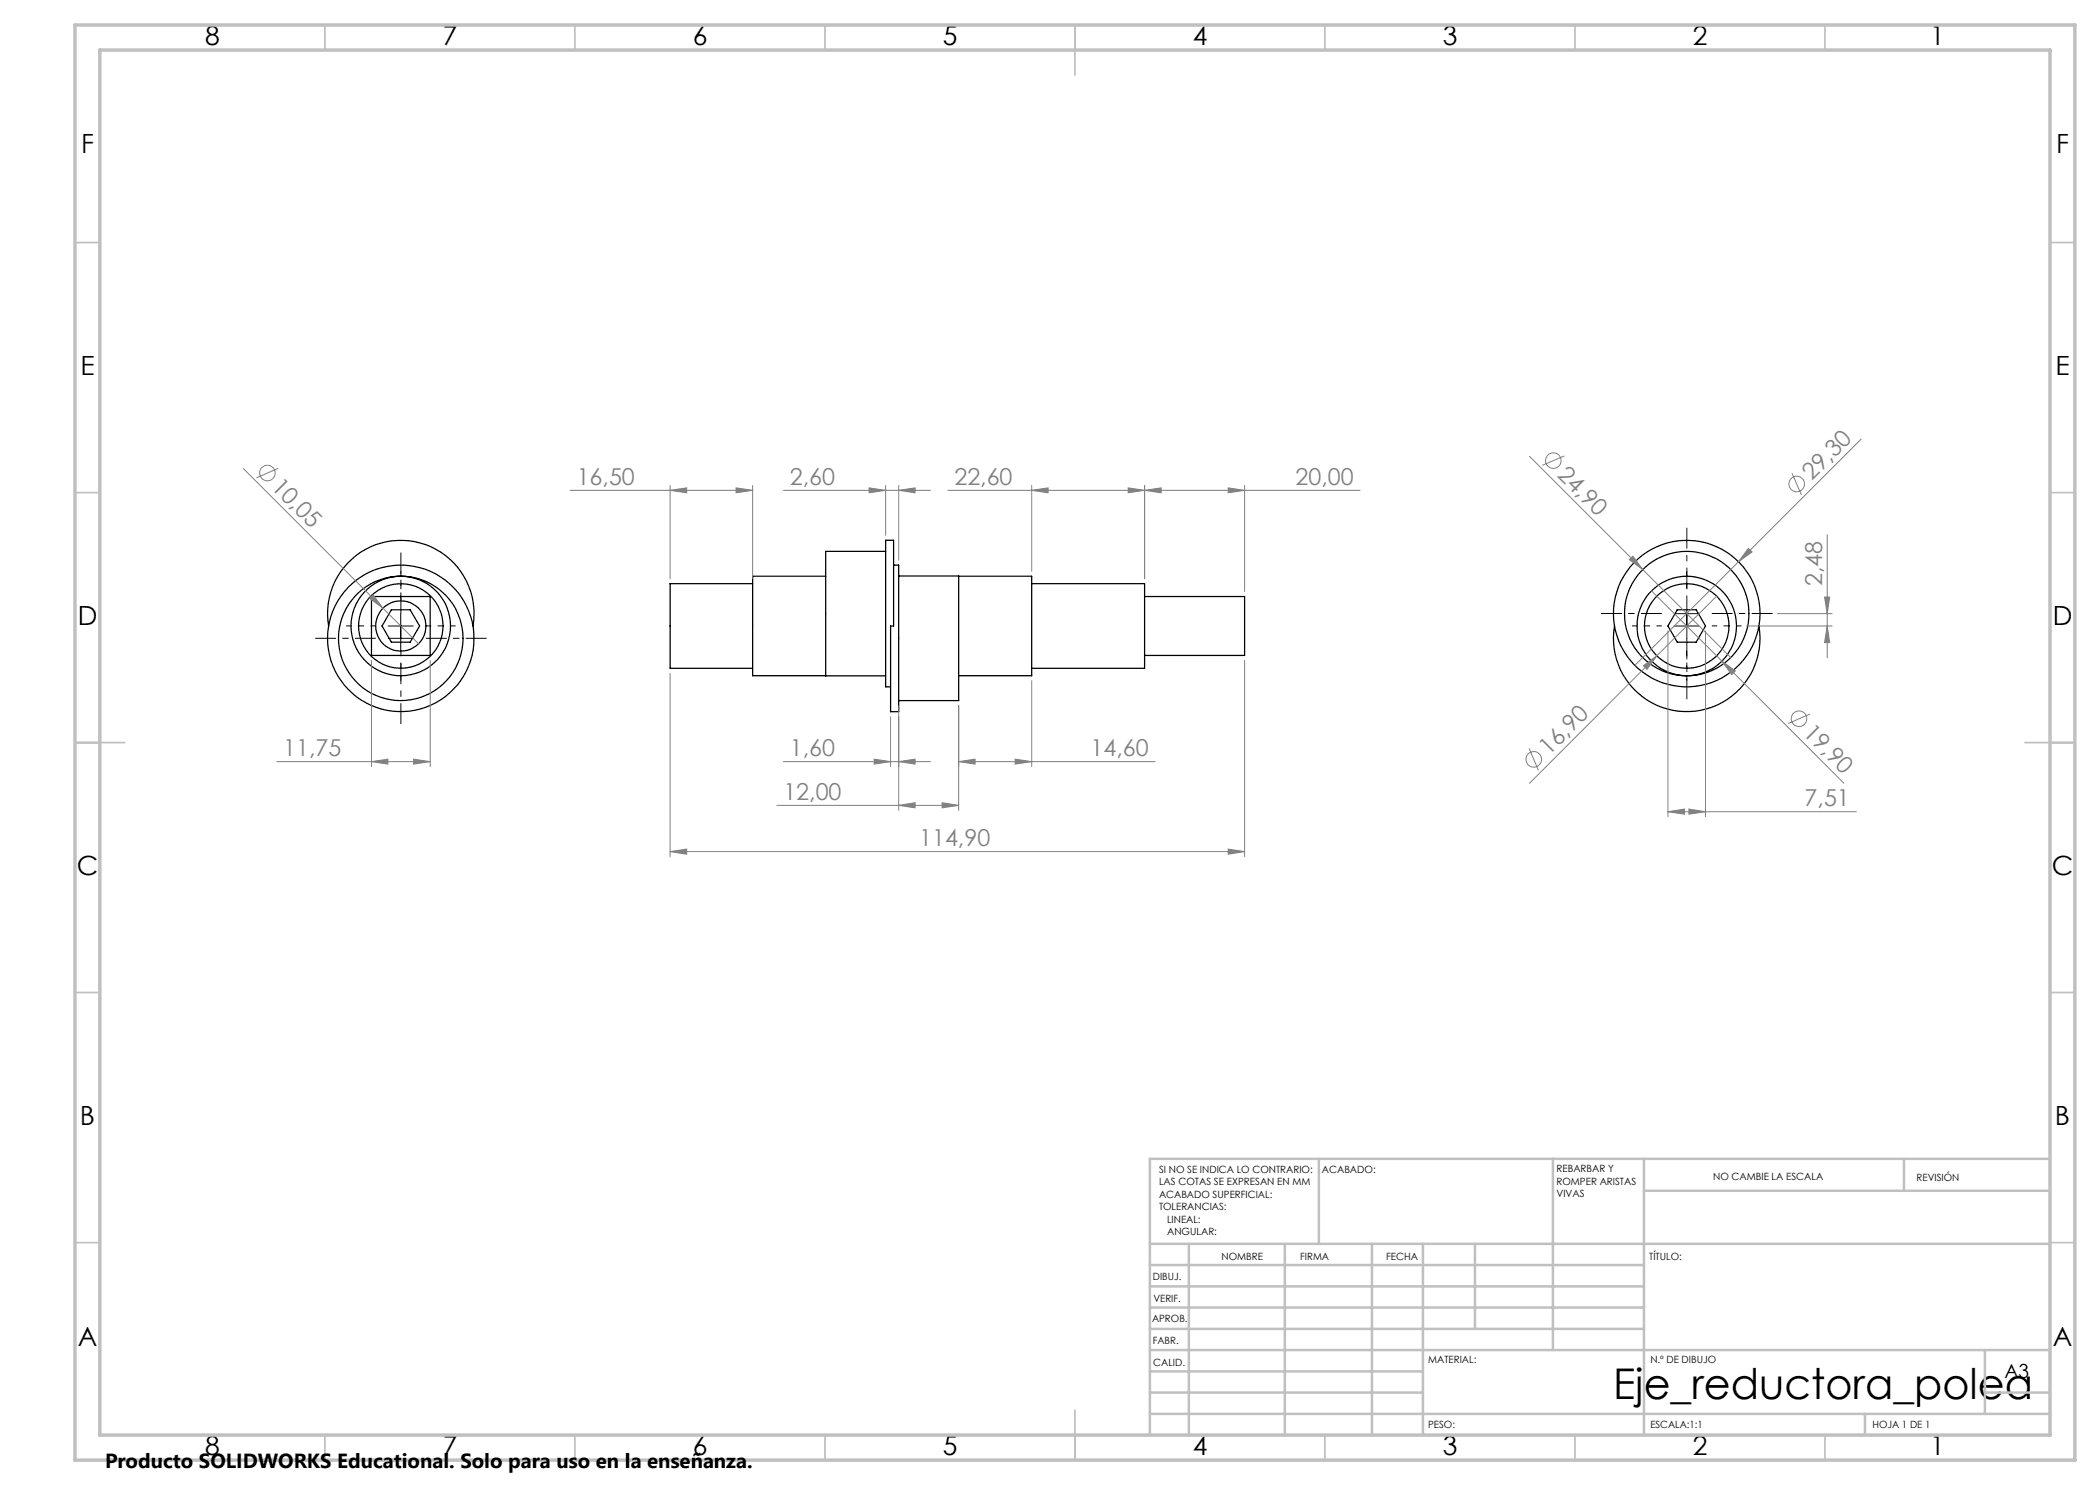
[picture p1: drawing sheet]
<svg xmlns="http://www.w3.org/2000/svg" width="420mm" height="297mm" viewBox="0 0 420 297" stroke-linecap="round" stroke-linejoin="round" font-family="sans-serif">
<g fill="none" stroke="#000" stroke-width=".25">
<path d="M74.3 119.3h11.7v11.8h-11.7zM150.5 116.7h-16.5v17h16.5M165.1 115.2h-14.6v19.9h14.6M177.1 110.3h-12v24.9h12M178.7 113h1v29.3h-1.6v-17.1h.6v-17.1h-1.6v29.3h1M179.7 115.2h12v24.9h-12M191.7 115.2h14.6v19.9h-14.6M206.3 116.7h22.6v17h-22.6M228.9 119.3h20v11.8h-20M65.7 125.2a14.6 14.6 0 0 1 14.5-17.1 14.6 14.6 0 0 1 14.4 17.1M78.3 122h3.7l1.9 3.2-1.9 3.2h-3.7l-1.9-3.2zM322.9 125.2a14.7 14.7 0 0 0 14.4 17.1 14.7 14.7 0 0 0 14.5-17.1"/>
<path d="M335.5 122h3.7l1.9 3.2-1.9 3.2h-3.7l-1.9-3.2z"/>
<circle cx="80.2" cy="127.7" r="12.5"/>
<circle cx="80.2" cy="125.2" r="9.9"/>
<circle cx="80.2" cy="125.2" r="8.5"/>
<circle cx="80.2" cy="127.7" r="14.7"/>
<circle cx="80.2" cy="125.2" r="5"/>
<circle cx="337.3" cy="122.7" r="14.6"/>
<circle cx="337.3" cy="122.7" r="12.4"/>
<circle cx="337.3" cy="125.2" r="8.4"/>
<circle cx="337.4" cy="125.2" r="10"/>
</g>
<g fill="none" stroke="#808080" stroke-width=".2">
<path d="M48.7 93.7l27.9 27.9M55.7 93.7l-4.4 1.9M114 98.1h36.5M134 98.1l3.3-.5v1zM134 97.1v18.6M147.2 97.6l3.3 .5-3.3 .5zM150.5 97.1v18.6M156.7 98.1h29.4M173.8 97.6l3.3 .5-3.3 .5zM177.1 97.1v10M179.7 98.1l3.3-.5v1zM179.7 97.1v14.9"/>
<path d="M206.3 98.1l3.3-.5v1zM206.3 97.1v17.2M225.6 97.6l3.3 .5-3.3 .5zM228.9 98.1l3.3-.5v1zM228.9 97.1v18.6M245.6 97.6l3.3 .5-3.3 .5zM248.9 97.1v21.2M272 98.1h-82.4M305.9 91.3l22.6 22.6M312.9 91.2l-4.4 1.9M358.4 94.6l1.9 4.4M372.3 87.8l-45.3 45.3"/>
<path d="M73.9 119.7l.7-.7 2 2.6zM325.9 111.9l.7-.7 1.9 2.7zM328.5 113.9l17.6 17.6M330.3 118.2l14.1 14M343.3 119.2l-37.4 37.5M349.7 109.7l.7 .7-2.7 2zM364.9 119.4h1l-.5 3.3zM365.4 106.9v24.6M74.3 132.1v21.2M76.6 121.6l7.1 7.2M86 132.1v21.2M134 134.7v36.6"/>
<path d="M206.3 136.1v17.2M248.9 132.1v39.2M328.7 133.1l2.7-1.9-2 2.7zM333.6 126.2v37.1M341.1 126.2v37.1M344.4 132.2l2.7 2-.7 .7zM344.4 132.2l24.4 24.5M349.3 125.2h17.1M355.5 122.7h10.9M365.4 125.2l.5 3.3h-1zM55.4 152.3h30.6M74.3 152.3l3.3-.5v1z"/>
<path d="M82.7 151.8l3.3 .5-3.3 .5zM156.7 152.3h29.4M174.8 151.8l3.3 .5-3.3 .5zM178.1 143.3v10M179.7 152.3l3.3-.5v1zM179.7 141.1v21M191.7 152.3l3.3-.5v1zM191.7 141.1v21M191.7 152.3h39.3M203 151.8l3.3 .5-3.3 .5zM305.8 149.7l1.9 4.4M362 142.8l-4.4 1.9"/>
<path d="M134 170.3l3.3-.5v1zM134 170.3h114.9M155.4 161.1h36.3M179.7 161.1l3.3-.6v1.1zM188.4 160.5l3.3 .6-3.3 .5zM245.6 169.8l3.3 .5-3.3 .5zM333.6 162.3l3.3-.5v1zM333.6 162.3h37.7M337.8 161.8l3.3 .5-3.3 .5z"/>
<circle cx="53.5" cy="94.6" r="1.55"/>
<circle cx="310.7" cy="92.1" r="1.57"/>
<circle cx="359.3" cy="96.8" r="1.55"/>
<circle cx="306.8" cy="151.9" r="1.57"/>
<circle cx="359.8" cy="143.8" r="1.56"/>
</g>
<path d="M75.2 125.2h-6M80.2 120.2v-6M80.2 130.2v5.9M85.2 125.2h5.9M332.4 125.2h-6M337.4 120.2v-6M337.4 130.2v5.9M342.4 125.2h5.9" fill="none" stroke="#000" stroke-width=".2" stroke-dasharray="15.2 1.3 1.3 1.3" stroke-dashoffset="14.2" stroke-linecap="butt"/>
<path d="M337.4 117.7v-12.2M75.2 127.7h-12.2M80.2 122.7v-12.2M80.2 132.7v12.1M85.2 127.7h12.1M332.4 122.7h-12.2M337.4 127.7v12.2M342.4 122.7h12.1" fill="none" stroke="#000" stroke-width=".2" stroke-dasharray="15.2 1.3 1.3 1.3" stroke-dashoffset="11.1" stroke-linecap="butt"/>
<path d="M77.6 125.2h5.1M77.6 127.7h5.1M80.2 122.7v7.5M334.9 125.2h4.9M334.9 122.7h4.9M337.4 120.2v7.5" fill="none" stroke="#000" stroke-width=".2"/>
<g fill="none" stroke="#c0c0c0" stroke-width=".35">
<path d="M65 5v5M115 5v5M165 5v5M215 5v10M265 5v5M315 5v5M365 5v5M15 48.5h5M410 48.5h5M15 98.5h5M410 98.5h5M15 148.5h10"/>
<path d="M405 148.5h10M15 198.5h5M410 198.5h5M15 248.5h5M410 248.5h5M65 287v5M115 287v5M165 287v5M215 282v10M265 287v5M315 287v5M365 287v5"/>
</g>
<g fill="none" stroke="#c0c0c0" stroke-width=".5">
<path d="M263.8 231.8v17M310.6 231.8v38.2M328.8 231.8v55.2M328.8 238.2h81.2M380.8 231.8v6.4M410 231.8h-180v55.2M230 248.8h180M230 257.3h98.8M230 253h98.8M237.8 248.8v38.2M257 248.8v38.2M274.4 248.8v38.2"/>
<path d="M284.6 248.8v38.2M295 248.8v17M230 265.8h98.8M230 261.5h98.8M230 278.5h54.6M230 274.3h54.6M230 270h180M397 278.5h13M397 270v12.8M230 282.8h180M373 282.8v4.2"/>
</g>
<path d="M15 5h400v287h-400zM20 10h390v277h-390z" fill="none" stroke="#c0c0c0" stroke-width=".7"/>
<g fill="#808080">
<path d="M73.9 119.7l.7-.7 2 2.6z"/>
<path d="M325.9 111.9l.7-.7 1.9 2.7z"/>
<path d="M328.7 133.1l2.7-1.9-2 2.7z"/>
<path d="M349.7 109.7l.7 .7-2.7 2z"/>
<path d="M344.4 132.2l2.7 2-.7 .7z"/>
<path d="M147.2 97.6l3.3 .5-3.3 .5zM134 98.1l3.3-.5v1zM225.6 97.6l3.3 .5-3.3 .5zM206.3 98.1l3.3-.5v1z"/>
<path d="M134 170.3l3.3-.5v1zM245.6 169.8l3.3 .5-3.3 .5zM179.7 161.1l3.3-.6v1.1zM188.4 160.5l3.3 .6-3.3 .5zM228.9 98.1l3.3-.5v1zM245.6 97.6l3.3 .5-3.3 .5zM174.8 151.8l3.3 .5-3.3 .5zM179.7 152.3l3.3-.5v1zM173.8 97.6l3.3 .5-3.3 .5zM179.7 98.1l3.3-.5v1zM191.7 152.3l3.3-.5v1zM203 151.8l3.3 .5-3.3 .5zM74.3 152.3l3.3-.5v1zM82.7 151.8l3.3 .5-3.3 .5z"/>
<path d="M364.9 119.4h1l-.5 3.3zM365.4 125.2l.5 3.3h-1z"/>
<path d="M333.6 162.3l3.3-.5v1zM337.8 161.8l3.3 .5-3.3 .5z"/>
</g>
<text font-size="8.5" x="322.6" y="279.7">Eje_reductora_polea</text>
<g font-size="5.3">
<text x="41" y="8.9">8</text>
<text x="88.5" y="8.9">7</text>
<text x="138.5" y="8.9">6</text>
<text x="188.5" y="8.9">5</text>
<text x="238.5" y="8.9">4</text>
<text x="288.5" y="8.9">3</text>
<text x="338.5" y="8.9">2</text>
<text x="386" y="8.9">1</text>
<text x="16.2" y="30.7">F</text>
<text x="411.2" y="30.7">F</text>
<text x="16.1" y="74.9">E</text>
<text x="411.1" y="74.9">E</text>
<text x="15.5" y="124.9">D</text>
<text x="410.5" y="124.9">D</text>
<text x="15.4" y="174.9">C</text>
<text x="410.4" y="174.9">C</text>
<text x="16" y="224.9">B</text>
<text x="411" y="224.9">B</text>
<text x="15.5" y="269.2">A</text>
<text x="410.5" y="269.2">A</text>
<text x="41" y="290.9">8</text>
<text x="88.5" y="290.9">7</text>
<text x="138.5" y="290.9">6</text>
<text x="188.5" y="290.9">5</text>
<text x="238.5" y="290.9">4</text>
<text x="288.5" y="290.9">3</text>
<text x="338.5" y="290.9">2</text>
<text x="386" y="290.9">1</text>
</g>
<g font-size="4.7" fill="#808080">
<text x="311.3" y="95.1" transform="rotate(45 311.3 95.1)">24,90</text>
<text x="54.1" y="97.6" transform="rotate(45 54.1 97.6)">10,05</text>
<text x="115.3" y="97">16,50</text>
<text x="158" y="97">2,60</text>
<text x="190.9" y="97">22,60</text>
<text x="259.1" y="97">20,00</text>
<text x="362.4" y="96.2" transform="rotate(-45 362.4 96.2)">29,30</text>
<text x="364.4" y="117.2" transform="rotate(-90 364.4 117.2)">2,48</text>
<text x="360.4" y="146.8" transform="rotate(45 360.4 146.8)">19,90</text>
<text x="56.7" y="151.3">11,75</text>
<text x="158" y="151.3">1,60</text>
<text x="218.1" y="151.3">14,60</text>
<text x="309.8" y="151.3" transform="rotate(-45 309.8 151.3)">16,90</text>
<text x="156.7" y="160">12,00</text>
<text x="360.9" y="161.3">7,51</text>
<text x="183.8" y="169.3">114,90</text>
</g>
<text font-size="4.1" x="21" y="293.7">Producto SOLIDWORKS Educational. Solo para uso en la enseñanza.</text>
<text font-size="3.9" x="400.9" y="275.5">A3</text>
<g font-size="2">
<text x="231.8" y="234.6">SI NO SE INDICA LO CONTRARIO:</text>
<text x="231.8" y="237.1">LAS COTAS SE EXPRESAN EN MM</text>
<text x="231.8" y="239.6">ACABADO SUPERFICIAL:</text>
<text x="264.4" y="234.6">ACABADO:</text>
<text x="311.3" y="234.5">REBARBAR Y</text>
<text x="311.3" y="237">ROMPER ARISTAS</text>
<text x="311.3" y="239.5">VIVAS</text>
<text x="342.6" y="236">NO CAMBIE LA ESCALA</text>
<text x="383.3" y="236.2">REVISIÓN</text>
<text x="231.8" y="242.1">TOLERANCIAS:</text>
<text x="233.4" y="244.6">LINEAL:</text>
<text x="233.4" y="247.1">ANGULAR:</text>
<text x="244.3" y="252">NOMBRE</text>
<text x="260" y="251.9">FIRMA</text>
<text x="277.2" y="251.9">FECHA</text>
<text x="329.9" y="251.9">TÍTULO:</text>
<text x="230.6" y="256.1">DIBUJ.</text>
<text x="230.7" y="260.3">VERIF.</text>
<text x="230.4" y="264.4">APROB.</text>
<text x="230.5" y="268.8">FABR.</text>
<text x="230.7" y="273.1">CALID.</text>
<text x="285.6" y="272.5">MATERIAL:</text>
<text x="330.1" y="272.5">N.º DE DIBUJO</text>
<text x="285.6" y="285.5">PESO:</text>
<text x="330.1" y="285.6">ESCALA:1:1</text>
<text x="374.5" y="285.6">HOJA 1 DE 1</text>
</g>
</svg>
